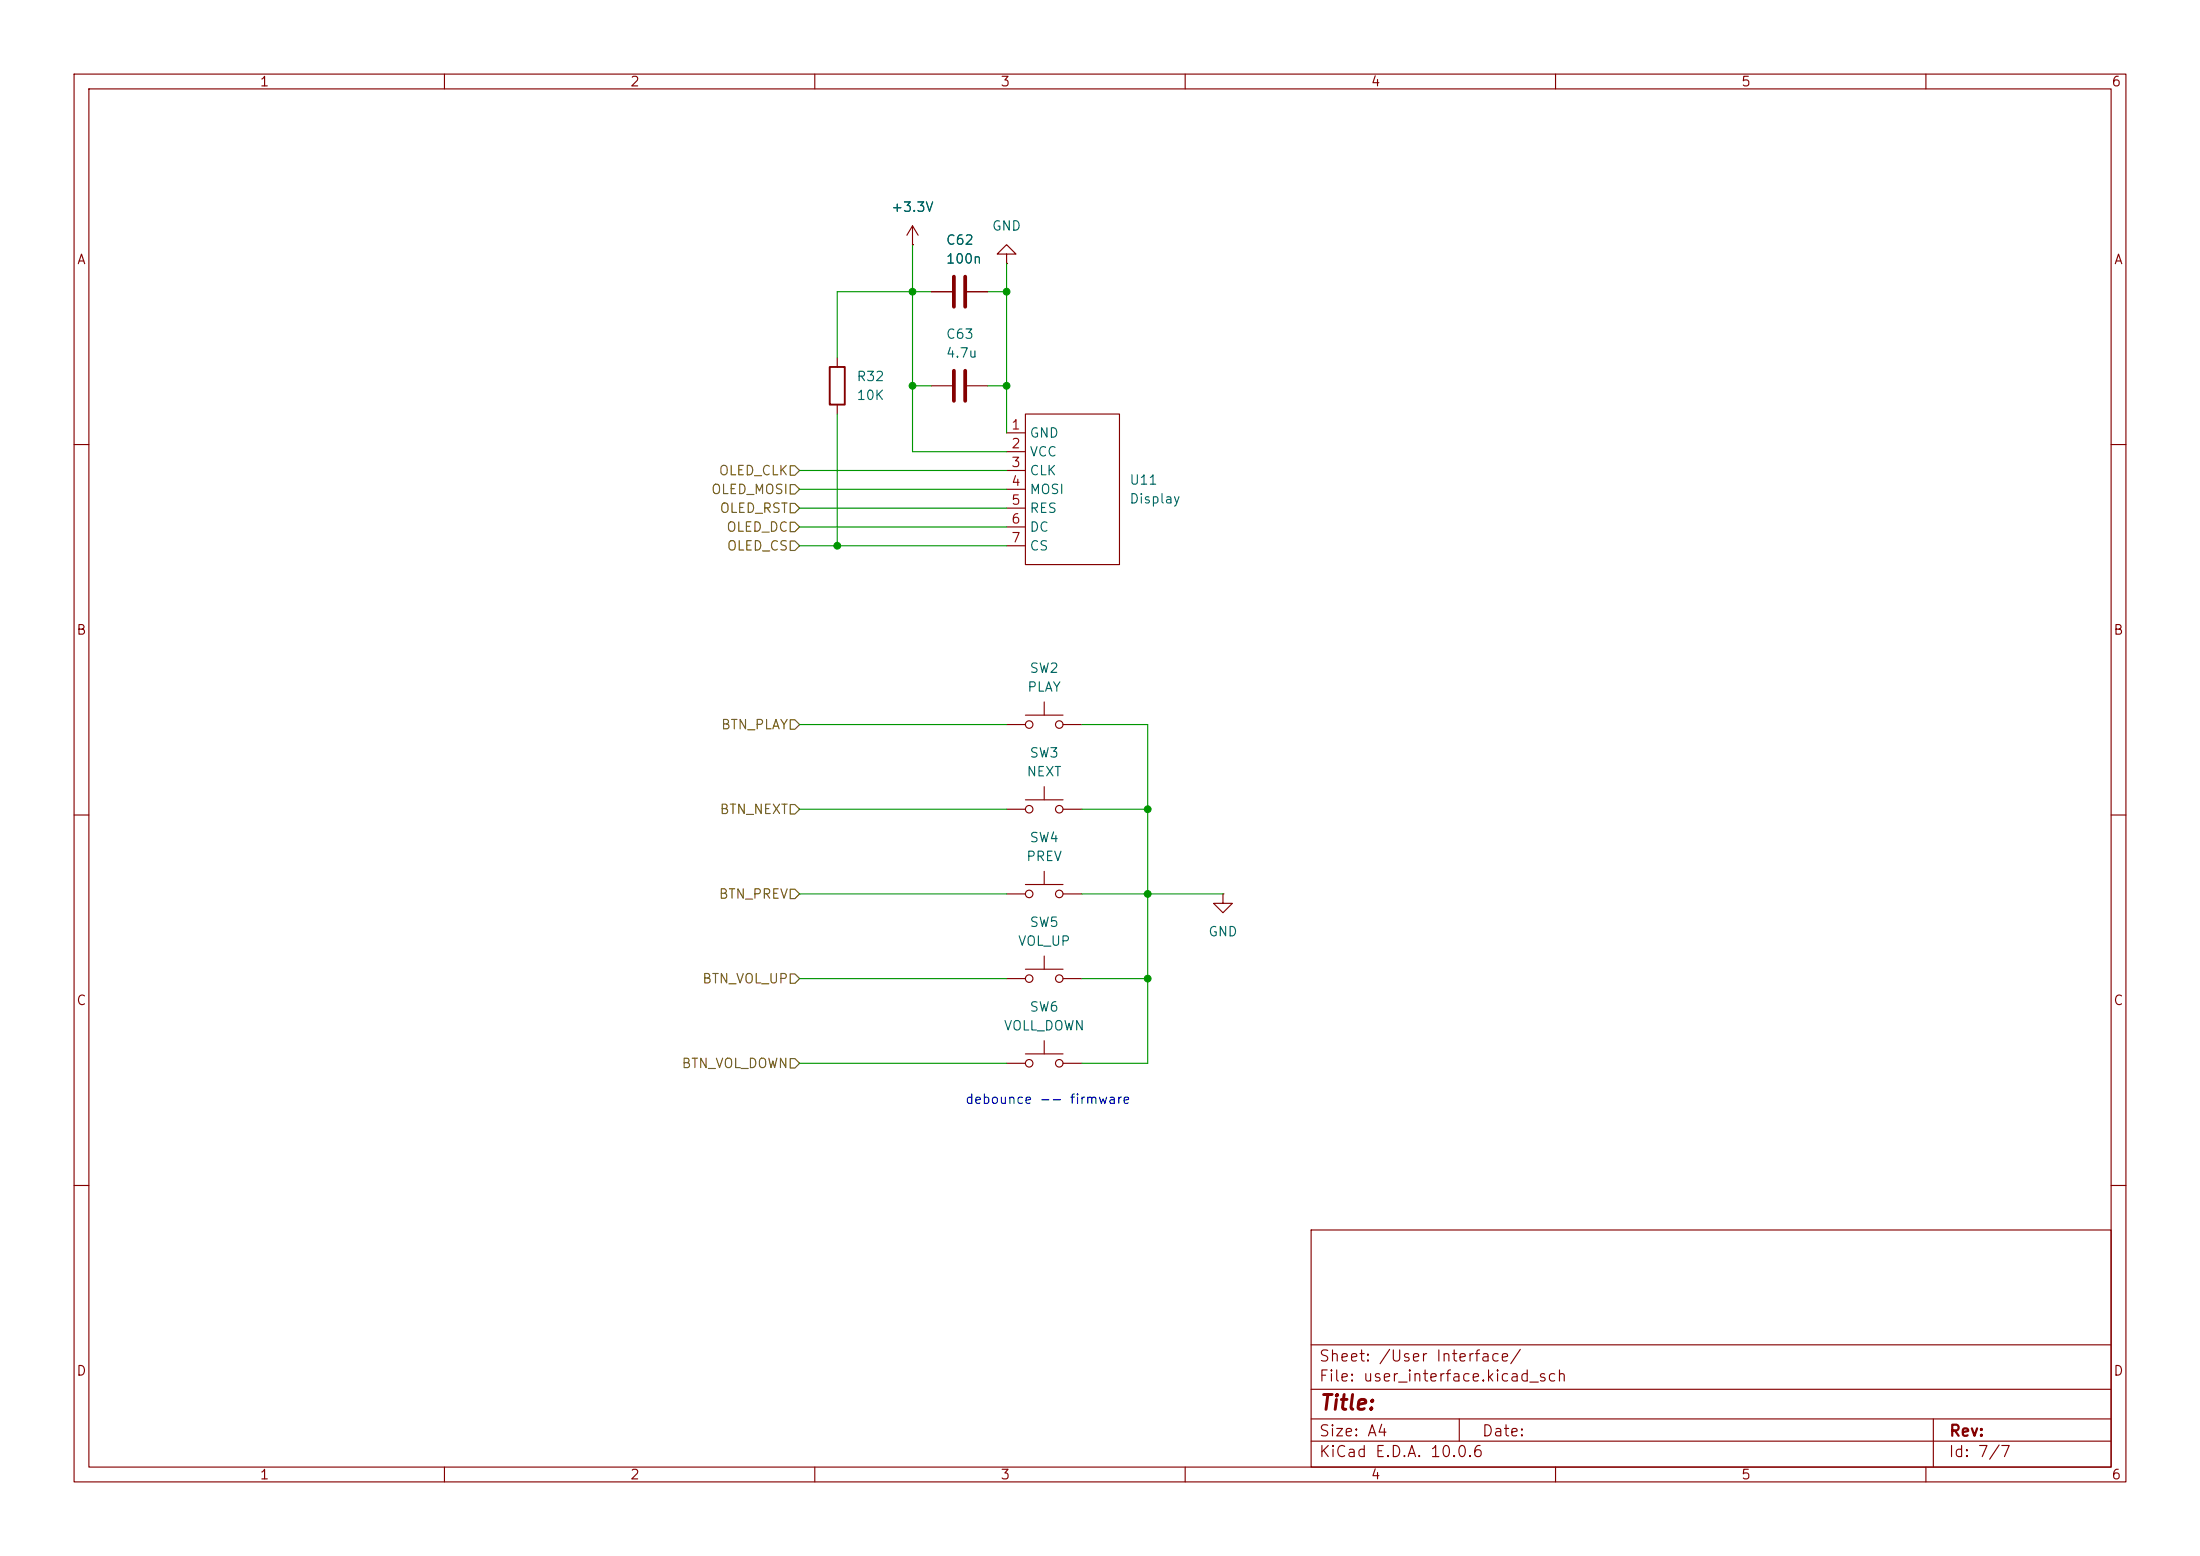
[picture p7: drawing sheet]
<svg xmlns="http://www.w3.org/2000/svg" width="297mm" height="210mm" viewBox="0 0 297 210" stroke-linecap="round" stroke-linejoin="round" font-family="sans-serif">
<g fill="none" stroke="#840000" stroke-width=".15">
<path d="M10 10h277v190h-277zM12 12h273v186h-273zM60 10v2M110 10v2M160 10v2M210 10v2M260 10v2M123.2 33h.1M123.2 30.5l-.8 1.3M123.2 30.5l.8 1.3M123.2 30.5v2.5M125.7 39.4h2.8"/>
<path d="M130.6 39.4h2.7M135.9 34.3h1.3l-1.3-1.3-1.3 1.3h1.3v1.3M135.9 35.6h.1M113 48.3v1.2M113 54.6v1.3M125.7 52.1h2.8M130.6 52.1h2.7M135.9 58.4h2.5M138.4 55.9h12.7v20.3h-12.7zM10 60h2M135.9 61h2.5M135.9 63.5h2.5"/>
<path d="M135.9 66h2.5M135.9 68.6h2.5M135.9 71.1h2.5M135.9 73.7h2.5M285 60h2M135.9 97.8h2.5M138.4 96.5h5.1M141 94.7v1.8M143.5 97.8h2.5M10 110h2M135.9 109.2h2.5M138.4 119.4h5.1"/>
<path d="M138.4 108h5.1M141 106.2v1.8M141 117.6v1.8M143.5 109.2h2.5M285 110h2M135.9 120.7h2.5M135.9 132.1h2.5M138.4 130.8h5.1M141 129v1.8M143.5 120.7h2.5M143.5 132.1h2.5M165.1 120.7v1.2h1.3l-1.3 1.3-1.3-1.3h1.3"/>
<path d="M165.1 120.7h.1M135.9 143.5h2.5M138.4 142.2h5.1M141 140.5v1.7M143.5 143.5h2.5M10 160h2M177 166h108v32h-108zM285 160h2M60 198v2M110 198v2M160 198v2M177 194.5h108"/>
<path d="M177 191.5h108M177 187.5h108M177 181.5h108M197 191.5v3M210 198v2M260 198v2M261 191.5v6.5"/>
<circle cx="138.9" cy="97.8" r=".51"/>
<circle cx="143" cy="97.8" r=".51"/>
<circle cx="138.9" cy="109.2" r=".51"/>
<circle cx="143" cy="109.2" r=".51"/>
<circle cx="138.9" cy="120.7" r=".51"/>
<circle cx="138.9" cy="132.1" r=".51"/>
<circle cx="143" cy="120.7" r=".51"/>
<circle cx="143" cy="132.1" r=".51"/>
<circle cx="138.9" cy="143.5" r=".51"/>
<circle cx="143" cy="143.5" r=".51"/>
</g>
<path d="M112 49.5h2v5.1h-2z" fill="none" stroke="#840000" stroke-width=".25"/>
<path d="M128.8 37.3v4.1M130.3 37.3v4.1M128.8 50v4.1M130.3 50v4.1" fill="none" stroke="#840000" stroke-width=".51"/>
<path d="M106.7 67.9h.6l.6 .7-.6 .6h-.6zM106.7 73h.6l.6 .7-.6 .6h-.6zM106.7 65.4h.6l.6 .6-.6 .7h-.6zM106.7 62.9h.6l.6 .6-.6 .6h-.6zM106.7 70.5h.6l.6 .6-.6 .7h-.6zM106.7 97.2h.6l.6 .6-.6 .6h-.6zM106.7 108.6h.6l.6 .6-.6 .7h-.6zM106.7 120h.6l.6 .7-.6 .6h-.6zM106.7 131.4h.6l.6 .7-.6 .6h-.6zM106.7 142.9h.6l.6 .6-.6 .6h-.6z" fill="none" stroke="#725600" stroke-width=".15"/>
<g fill="none" stroke="#009600" stroke-width=".15">
<path d="M123.2 33v28h12.7M125.7 39.4h-12.7v8.9M133.3 39.4h2.6M135.9 35.6v22.8M113 55.9v17.8M123.2 52.1h2.5M133.3 52.1h2.6M107.9 71.1h28M107.9 63.5h28M107.9 68.6h28M107.9 66h28M107.9 73.7h28"/>
<path d="M107.9 97.8h28M146 97.8h8.9v45.7h-8.9M107.9 109.2h28M146 109.2h8.9M107.9 120.7h28M107.9 132.1h28M146 120.7h19.1M146 132.1h8.9M107.9 143.5h28"/>
</g>
<g fill="#009600" stroke="#009600" stroke-width=".14">
<circle cx="154.9" cy="132.1" r=".46"/>
<circle cx="154.9" cy="109.2" r=".46"/>
<circle cx="154.9" cy="120.7" r=".46"/>
<circle cx="123.2" cy="52.1" r=".46"/>
<circle cx="135.9" cy="52.1" r=".46"/>
<circle cx="135.9" cy="39.4" r=".46"/>
<circle cx="123.2" cy="39.4" r=".46"/>
<circle cx="113" cy="73.7" r=".46"/>
</g>
<text font-size="2" fill="#840000" x="178" y="190.8">Title:</text>
<g font-size="1.5" fill="#840000">
<text x="178" y="184.1">Sheet: /User Interface/</text>
<text x="178" y="186.8">File: user_interface.kicad_sch</text>
<text x="178" y="197">KiCad E.D.A. 10.0.6</text>
<text x="178" y="194.2">Size: A4</text>
<text x="200" y="194.2">Date:</text>
<text x="263" y="197">Id: 7/7</text>
<text x="263" y="194.2">Rev:</text>
</g>
<g font-size="1.3" fill="#840000">
<text x="35" y="12">1</text>
<text x="85" y="12">2</text>
<text x="135" y="12">3</text>
<text x="185" y="12">4</text>
<text x="235" y="12">5</text>
<text x="285" y="12">6</text>
<text x="10.3" y="36">A</text>
<text x="285.3" y="36">A</text>
<text x="10.2" y="86">B</text>
<text x="285.2" y="86">B</text>
<text x="10.2" y="136">C</text>
<text x="285.2" y="136">C</text>
<text x="10.2" y="186">D</text>
<text x="285.2" y="186">D</text>
<text x="35" y="200">1</text>
<text x="85" y="200">2</text>
<text x="135" y="200">3</text>
<text x="185" y="200">4</text>
<text x="235" y="200">5</text>
<text x="285" y="200">6</text>
</g>
<g font-size="1.3" fill="#006464">
<text x="120.2" y="28.9">+3.3V</text>
<text x="127.6" y="33.3">C62</text>
<text x="127.6" y="35.9">100n</text>
<text x="133.8" y="31.4">GND</text>
<text x="127.6" y="46">C63</text>
<text x="115.6" y="51.8">R32</text>
<text x="127.6" y="48.6">4.7u</text>
<text x="115.6" y="54.3">10K</text>
<text x="138.9" y="59.4">GND</text>
<text x="138.9" y="61.9">VCC</text>
<text x="138.9" y="64.5">CLK</text>
<text x="152.4" y="65.7">U11</text>
<text x="138.9" y="67">MOSI</text>
<text x="138.9" y="69.5">RES</text>
<text x="152.4" y="68.3">Display</text>
<text x="138.9" y="72.1">DC</text>
<text x="138.9" y="74.6">CS</text>
<text x="138.6" y="93.7">PLAY</text>
<text x="138.9" y="91.1">SW2</text>
<text x="138.5" y="105.1">NEXT</text>
<text x="138.9" y="102.6">SW3</text>
<text x="138.9" y="114">SW4</text>
<text x="138.5" y="116.5">PREV</text>
<text x="138.9" y="125.4">SW5</text>
<text x="137.3" y="128">VOL_UP</text>
<text x="163" y="126.7">GND</text>
<text x="138.9" y="136.9">SW6</text>
<text x="135.4" y="139.4">VOLL_DOWN</text>
</g>
<g font-size="1.3" fill="#a90000">
<text x="136.4" y="58.3">1</text>
<text x="136.4" y="60.8">2</text>
<text x="136.4" y="63.4">3</text>
<text x="136.4" y="65.9">4</text>
<text x="136.4" y="68.4">5</text>
<text x="136.4" y="71">6</text>
<text x="136.4" y="73.5">7</text>
</g>
<g font-size="1.3" fill="#725600">
<text x="96.9" y="64.5">OLED_CLK</text>
<text x="95.9" y="67">OLED_MOSI</text>
<text x="97.1" y="69.5">OLED_RST</text>
<text x="98" y="72.1">OLED_DC</text>
<text x="98" y="74.6">OLED_CS</text>
<text x="97.3" y="98.8">BTN_PLAY</text>
<text x="97.1" y="110.2">BTN_NEXT</text>
<text x="96.9" y="121.6">BTN_PREV</text>
<text x="94.7" y="133">BTN_VOL_UP</text>
<text x="91.9" y="144.5">BTN_VOL_DOWN</text>
</g>
<text font-size="1.3" fill="#0000c2" x="130.2" y="149.3">debounce -- firmware</text>
</svg>
